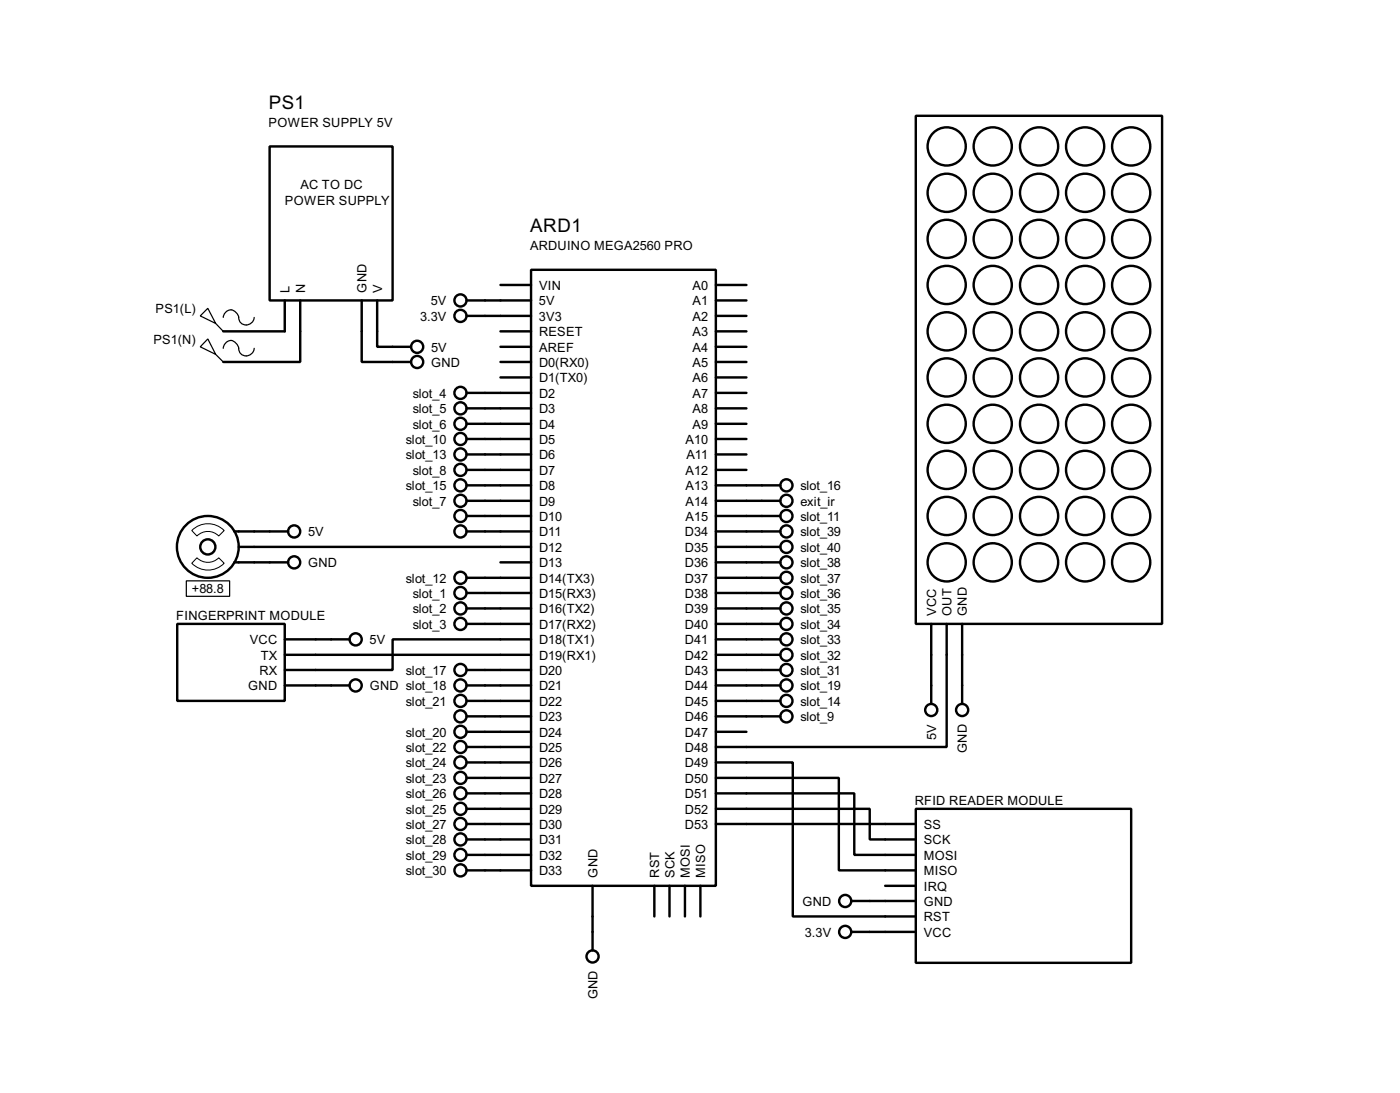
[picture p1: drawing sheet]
<svg xmlns="http://www.w3.org/2000/svg" width="231mm" height="180mm" viewBox="0 0 231 180" stroke-linecap="round" stroke-linejoin="round" font-family="sans-serif">
<g fill="none" stroke="#000" stroke-width=".4">
<path d="M151.2 19.1h40.6v83.8h-40.6zM44.5 24.2h20.3v25.4h-20.3zM47 49.6v5.1h-10.1M49.6 49.6v10.1h-12.7M59.7 49.6v10.1h8.2M62.3 49.6v7.6h5.6M77 49.6h10.7M77 52.1h10.7M82.6 54.7h5.1M82.6 47h5.1M82.6 57.2h5.1M82.6 59.7h5.1"/>
<path d="M87.7 44.5h30.5v101.6h-30.5zM118.2 49.6h5M118.2 54.7h5M118.2 52.1h5M118.2 47h5M118.2 57.2h5M118.2 59.7h5M77 77.5h10.7M77 75h10.7M77 72.4h10.7M77 69.9h10.7M77 67.4h10.7"/>
<path d="M77 64.8h10.7M82.6 62.3h5.1M118.2 77.5h5M118.2 75h5M118.2 72.4h5M118.2 69.9h5M118.2 67.4h5M118.2 64.8h5M118.2 62.3h5M38.7 87.7h8.9M38.7 92.8h8.9M39.4 90.2h48.3"/>
<path d="M77 87.7h10.7M77 97.8h10.7M77 95.3h10.7M77 85.1h10.7M77 82.6h10.7M77 80.1h10.7M82.6 92.8h5.1M118.2 90.2h10.6M118.2 87.7h10.6M118.2 92.8h10.6M118.2 97.8h10.6M118.2 95.3h10.6"/>
<path d="M118.2 85.1h10.6M118.2 82.6h10.6M118.2 80.1h10.6M29.3 102.9h17.7v12.7h-17.7zM47 108h40.7M47 105.5h10.7M47 113.1h10.7M77 113.1h10.7M77 100.4h10.7M77 102.9h10.7M77 118.2h10.7M77 115.6h10.7"/>
<path d="M77 110.5h10.7M87.7 105.5h-22.9v5h-17.8M118.2 108h10.6M118.2 105.5h10.6M118.2 113.1h10.6M118.2 100.4h10.6M118.2 102.9h10.6M118.2 118.2h10.6M118.2 115.6h10.6M118.2 110.5h10.6M153.7 102.9v13.2M156.3 102.9v20.3h-38.1"/>
<path d="M158.8 102.9v13.2M77 135.9h10.7M77 120.7h10.7M77 123.2h10.7M77 128.3h10.7M77 125.8h10.7M77 133.4h10.7M77 130.9h10.7M77 138.5h10.7M118.2 133.4h25.4v5.1h7.6M118.2 130.9h22.8v10.1h10.2M118.2 128.3h20.3v15.3h12.7"/>
<path d="M118.2 125.8h12.7v25.4h20.3M118.2 135.9h33M118.2 120.7h5M151.2 133.4h35.5v25.4h-35.5zM77 141h10.7M77 143.6h10.7M97.8 146.1v10.7M108 146.1v5.1M110.5 146.1v5.1M113.1 146.1v5.1M115.6 146.1v5.1M140.5 148.6h10.7"/>
<path d="M140.5 153.7h10.7M146.1 146.1h5.1"/>
<circle cx="156.2" cy="31.8" r="3.2"/>
<circle cx="156.2" cy="39.4" r="3.2"/>
<circle cx="156.2" cy="24.2" r="3.2"/>
<circle cx="163.8" cy="24.2" r="3.2"/>
<circle cx="163.8" cy="31.8" r="3.2"/>
<circle cx="163.8" cy="39.4" r="3.2"/>
<circle cx="171.5" cy="24.2" r="3.2"/>
<circle cx="171.5" cy="39.4" r="3.2"/>
<circle cx="171.5" cy="31.8" r="3.2"/>
<circle cx="179.1" cy="24.2" r="3.2"/>
<circle cx="179.1" cy="31.8" r="3.2"/>
<circle cx="179.1" cy="39.4" r="3.2"/>
<circle cx="186.7" cy="24.2" r="3.2"/>
<circle cx="186.7" cy="31.8" r="3.2"/>
<circle cx="186.7" cy="39.4" r="3.2"/>
<circle cx="68.8" cy="57.2" r="1"/>
<circle cx="68.8" cy="59.7" r="1"/>
<circle cx="76" cy="49.6" r="1"/>
<circle cx="76" cy="52.1" r="1"/>
<circle cx="156.2" cy="47" r="3.2"/>
<circle cx="156.2" cy="54.7" r="3.2"/>
<circle cx="163.8" cy="54.7" r="3.2"/>
<circle cx="163.8" cy="47" r="3.2"/>
<circle cx="171.5" cy="47" r="3.2"/>
<circle cx="171.5" cy="54.7" r="3.2"/>
<circle cx="179.1" cy="54.7" r="3.2"/>
<circle cx="179.1" cy="47" r="3.2"/>
<circle cx="186.7" cy="54.7" r="3.2"/>
<circle cx="186.7" cy="47" r="3.2"/>
<circle cx="76" cy="67.4" r="1"/>
<circle cx="76" cy="64.8" r="1"/>
<circle cx="76" cy="75" r="1"/>
<circle cx="76" cy="72.4" r="1"/>
<circle cx="76" cy="77.5" r="1"/>
<circle cx="76" cy="69.9" r="1"/>
<circle cx="156.2" cy="77.5" r="3.2"/>
<circle cx="156.2" cy="69.9" r="3.2"/>
<circle cx="156.2" cy="62.3" r="3.2"/>
<circle cx="163.8" cy="77.5" r="3.2"/>
<circle cx="163.8" cy="69.9" r="3.2"/>
<circle cx="163.8" cy="62.3" r="3.2"/>
<circle cx="171.5" cy="77.5" r="3.2"/>
<circle cx="171.5" cy="62.3" r="3.2"/>
<circle cx="171.5" cy="69.9" r="3.2"/>
<circle cx="179.1" cy="77.5" r="3.2"/>
<circle cx="179.1" cy="62.3" r="3.2"/>
<circle cx="179.1" cy="69.9" r="3.2"/>
<circle cx="186.7" cy="77.5" r="3.2"/>
<circle cx="186.7" cy="62.3" r="3.2"/>
<circle cx="186.7" cy="69.9" r="3.2"/>
<circle cx="34.3" cy="90.2" r="5.1"/>
<circle cx="34.3" cy="90.2" r="1.25"/>
<circle cx="48.5" cy="87.7" r="1"/>
<circle cx="48.5" cy="92.8" r="1"/>
<circle cx="76" cy="95.3" r="1"/>
<circle cx="76" cy="82.6" r="1"/>
<circle cx="76" cy="87.7" r="1"/>
<circle cx="76" cy="97.8" r="1"/>
<circle cx="76" cy="80.1" r="1"/>
<circle cx="76" cy="85.1" r="1"/>
<circle cx="129.8" cy="97.8" r="1"/>
<circle cx="129.8" cy="85.1" r="1"/>
<circle cx="129.8" cy="95.3" r="1"/>
<circle cx="129.8" cy="87.7" r="1"/>
<circle cx="129.8" cy="82.6" r="1"/>
<circle cx="129.8" cy="90.2" r="1"/>
<circle cx="129.8" cy="92.8" r="1"/>
<circle cx="129.8" cy="80.1" r="1"/>
<circle cx="156.2" cy="92.8" r="3.2"/>
<circle cx="156.2" cy="85.1" r="3.2"/>
<circle cx="163.8" cy="85.1" r="3.2"/>
<circle cx="163.8" cy="92.8" r="3.2"/>
<circle cx="171.5" cy="85.1" r="3.2"/>
<circle cx="171.5" cy="92.8" r="3.2"/>
<circle cx="179.1" cy="92.8" r="3.2"/>
<circle cx="179.1" cy="85.1" r="3.2"/>
<circle cx="186.7" cy="92.8" r="3.2"/>
<circle cx="186.7" cy="85.1" r="3.2"/>
<circle cx="58.7" cy="105.5" r="1"/>
<circle cx="58.7" cy="113.1" r="1"/>
<circle cx="76" cy="118.2" r="1"/>
<circle cx="76" cy="115.6" r="1"/>
<circle cx="76" cy="110.5" r="1"/>
<circle cx="76" cy="102.9" r="1"/>
<circle cx="76" cy="113.1" r="1"/>
<circle cx="76" cy="100.4" r="1"/>
<circle cx="129.8" cy="110.5" r="1"/>
<circle cx="129.8" cy="108" r="1"/>
<circle cx="129.8" cy="113.1" r="1"/>
<circle cx="129.8" cy="118.2" r="1"/>
<circle cx="129.8" cy="115.6" r="1"/>
<circle cx="129.8" cy="105.5" r="1"/>
<circle cx="129.8" cy="102.9" r="1"/>
<circle cx="129.8" cy="100.4" r="1"/>
<circle cx="153.7" cy="117.1" r="1"/>
<circle cx="158.8" cy="117.1" r="1"/>
<circle cx="76" cy="128.3" r="1"/>
<circle cx="76" cy="120.7" r="1"/>
<circle cx="76" cy="138.5" r="1"/>
<circle cx="76" cy="130.9" r="1"/>
<circle cx="76" cy="135.9" r="1"/>
<circle cx="76" cy="133.4" r="1"/>
<circle cx="76" cy="123.2" r="1"/>
<circle cx="76" cy="125.8" r="1"/>
<circle cx="76" cy="143.6" r="1"/>
<circle cx="76" cy="141" r="1"/>
<circle cx="97.8" cy="157.8" r="1"/>
<circle cx="139.5" cy="153.7" r="1"/>
<circle cx="139.5" cy="148.6" r="1"/>
</g>
<path d="M33.1 52.1l1.2-1.2 1.3 2.5zM34.3 55.9l1.3 2.6-2.5-1.3zM35.6 53.4l1.3 1.3M35.6 58.5l1.3 1.2M36.9 52.4a1.26 1.26 0 0 1 1-1.3 1.26 1.26 0 0 1 1.4 .9 1.57 1.57 0 0 0 .9 1.5 1.35 1.35 0 0 0 1.8-1.1M36.9 57.5a1.25 1.25 0 0 1 1-1.3 1.25 1.25 0 0 1 1.4 .9 1.57 1.57 0 0 0 .9 1.5 1.35 1.35 0 0 0 1.8-1.1M30.8 95.8h7.1v2.6h-7.1z" fill="none" stroke="#000" stroke-width=".2"/>
<path d="M31.7 87.5a3.7 3.7 0 0 1 5.3 0l-.9 .9a2.53 2.53 0 0 0-3.6 0zM32.5 92a2.54 2.54 0 0 0 3.6 0l.9 .9a3.7 3.7 0 0 1-5.3 0z" fill="none" stroke="#000" stroke-width=".17"/>
<g font-size="3.5">
<text x="44.4" y="18">PS1</text>
<text x="87.5" y="38.3">ARD1</text>
</g>
<g font-size="2.4">
<text x="44.3" y="20.9">POWER SUPPLY 5V</text>
<text x="47" y="33.8">POWER SUPPLY</text>
<text x="49.6" y="31.2">AC TO DC</text>
<text x="87.5" y="41.2">ARDUINO MEGA2560 PRO</text>
<text x="89" y="47.8">VIN</text>
<text x="114.3" y="47.8">A0</text>
<text x="25.7" y="51.7">PS1(L)</text>
<text x="47.8" y="48.3" transform="rotate(-90 47.8 48.3)">L</text>
<text x="50.4" y="48.3" transform="rotate(-90 50.4 48.3)">N</text>
<text x="60.5" y="48.3" transform="rotate(-90 60.5 48.3)">GND</text>
<text x="63.1" y="48.3" transform="rotate(-90 63.1 48.3)">V</text>
<text x="69.4" y="52.9">3.3V</text>
<text x="71.1" y="50.4">5V</text>
<text x="89" y="50.4">5V</text>
<text x="89" y="52.9">3V3</text>
<text x="114.3" y="50.4">A1</text>
<text x="114.3" y="52.9">A2</text>
<text x="25.3" y="56.7">PS1(N)</text>
<text x="71.2" y="58">5V</text>
<text x="89" y="55.4">RESET</text>
<text x="89" y="58">AREF</text>
<text x="114.3" y="55.4">A3</text>
<text x="114.3" y="58">A4</text>
<text x="68.2" y="65.6">slot_4</text>
<text x="71.2" y="60.5">GND</text>
<text x="89" y="60.5">D0(RX0)</text>
<text x="89" y="63.1">D1(TX0)</text>
<text x="89" y="65.6">D2</text>
<text x="114.3" y="60.5">A5</text>
<text x="114.3" y="63.1">A6</text>
<text x="114.3" y="65.6">A7</text>
<text x="68.2" y="70.7">slot_6</text>
<text x="68.2" y="68.1">slot_5</text>
<text x="89" y="68.1">D3</text>
<text x="89" y="70.7">D4</text>
<text x="114.3" y="68.1">A8</text>
<text x="114.3" y="70.7">A9</text>
<text x="67" y="75.8">slot_13</text>
<text x="67" y="73.2">slot_10</text>
<text x="89" y="73.2">D5</text>
<text x="89" y="75.8">D6</text>
<text x="113.1" y="73.2">A10</text>
<text x="113.3" y="75.8">A11</text>
<text x="67" y="80.8">slot_15</text>
<text x="68.2" y="83.4">slot_7</text>
<text x="68.2" y="78.3">slot_8</text>
<text x="89" y="78.3">D7</text>
<text x="89" y="80.8">D8</text>
<text x="89" y="83.4">D9</text>
<text x="113.1" y="78.3">A12</text>
<text x="113.1" y="80.8">A13</text>
<text x="113.1" y="83.4">A14</text>
<text x="132.1" y="80.8">slot_16</text>
<text x="132.1" y="83.4">exit_ir</text>
<text x="50.9" y="88.5">5V</text>
<text x="89" y="85.9">D10</text>
<text x="89" y="88.5">D11</text>
<text x="113" y="88.5">D34</text>
<text x="113.1" y="85.9">A15</text>
<text x="132.1" y="85.9">slot_11</text>
<text x="132.1" y="88.5">slot_39</text>
<text x="50.9" y="93.6">GND</text>
<text x="89" y="91">D12</text>
<text x="89" y="93.6">D13</text>
<text x="113" y="91">D35</text>
<text x="113" y="93.6">D36</text>
<text x="132.1" y="93.6">slot_38</text>
<text x="132.1" y="91">slot_40</text>
<text x="31.7" y="97.9">+88.8</text>
<text x="67" y="96.1">slot_12</text>
<text x="68.2" y="98.6">slot_1</text>
<text x="68.2" y="101.2">slot_2</text>
<text x="89" y="96.1">D14(TX3)</text>
<text x="89" y="98.6">D15(RX3)</text>
<text x="89" y="101.2">D16(TX2)</text>
<text x="113" y="96.1">D37</text>
<text x="113" y="98.6">D38</text>
<text x="113" y="101.2">D39</text>
<text x="132.1" y="101.2">slot_35</text>
<text x="132.1" y="98.6">slot_36</text>
<text x="132.1" y="96.1">slot_37</text>
<text x="154.5" y="101.6" transform="rotate(-90 154.5 101.6)">VCC</text>
<text x="157.1" y="101.6" transform="rotate(-90 157.1 101.6)">OUT</text>
<text x="159.6" y="101.6" transform="rotate(-90 159.6 101.6)">GND</text>
<text x="29.1" y="102.3">FINGERPRINT MODULE</text>
<text x="41.2" y="106.3">VCC</text>
<text x="61" y="106.3">5V</text>
<text x="68.2" y="103.7">slot_3</text>
<text x="89" y="103.7">D17(RX2)</text>
<text x="89" y="106.3">D18(TX1)</text>
<text x="113" y="103.7">D40</text>
<text x="113" y="106.3">D41</text>
<text x="132.1" y="106.3">slot_33</text>
<text x="132.1" y="103.7">slot_34</text>
<text x="41" y="113.9">GND</text>
<text x="42.8" y="111.3">RX</text>
<text x="43" y="108.8">TX</text>
<text x="61" y="113.9">GND slot_18</text>
<text x="67" y="111.3">slot_17</text>
<text x="89" y="108.8">D19(RX1)</text>
<text x="89" y="111.3">D20</text>
<text x="89" y="113.9">D21</text>
<text x="113" y="108.8">D42</text>
<text x="113" y="111.3">D43</text>
<text x="113" y="113.9">D44</text>
<text x="132.1" y="113.9">slot_19</text>
<text x="132.1" y="111.3">slot_31</text>
<text x="132.1" y="108.8">slot_32</text>
<text x="67" y="116.4">slot_21</text>
<text x="89" y="116.4">D22</text>
<text x="89" y="119">D23</text>
<text x="113" y="116.4">D45</text>
<text x="113" y="119">D46</text>
<text x="132.1" y="119">slot_9</text>
<text x="132.1" y="116.4">slot_14</text>
<text x="67" y="121.5">slot_20</text>
<text x="67" y="124">slot_22</text>
<text x="89" y="121.5">D24</text>
<text x="89" y="124">D25</text>
<text x="113" y="121.5">D47</text>
<text x="113" y="124">D48</text>
<text x="154.5" y="122" transform="rotate(-90 154.5 122)">5V</text>
<text x="159.6" y="124.2" transform="rotate(-90 159.6 124.2)">GND</text>
<text x="67" y="129.1">slot_23</text>
<text x="67" y="126.6">slot_24</text>
<text x="67" y="131.7">slot_26</text>
<text x="89" y="126.6">D26</text>
<text x="89" y="129.1">D27</text>
<text x="89" y="131.7">D28</text>
<text x="113" y="126.6">D49</text>
<text x="113" y="129.1">D50</text>
<text x="113" y="131.7">D51</text>
<text x="67" y="134.2">slot_25</text>
<text x="67" y="136.7">slot_27</text>
<text x="89" y="134.2">D29</text>
<text x="89" y="136.7">D30</text>
<text x="113" y="134.2">D52</text>
<text x="113" y="136.7">D53</text>
<text x="151" y="132.8">RFID READER MODULE</text>
<text x="152.5" y="136.7">SS</text>
<text x="67" y="139.3">slot_28</text>
<text x="67" y="141.8">slot_29</text>
<text x="89" y="139.3">D31</text>
<text x="89" y="141.8">D32</text>
<text x="152.5" y="139.3">SCK</text>
<text x="152.5" y="141.8">MOSI</text>
<text x="67" y="144.4">slot_30</text>
<text x="89" y="144.4">D33</text>
<text x="98.6" y="144.8" transform="rotate(-90 98.6 144.8)">GND</text>
<text x="108.8" y="144.8" transform="rotate(-90 108.8 144.8)">RST</text>
<text x="111.3" y="144.8" transform="rotate(-90 111.3 144.8)">SCK</text>
<text x="113.9" y="144.8" transform="rotate(-90 113.9 144.8)">MOSI</text>
<text x="116.4" y="144.8" transform="rotate(-90 116.4 144.8)">MISO</text>
<text x="132.4" y="149.4">GND</text>
<text x="152.5" y="144.4">MISO</text>
<text x="152.5" y="146.9">IRQ</text>
<text x="152.5" y="149.4">GND</text>
<text x="132.9" y="154.5">3.3V</text>
<text x="152.5" y="152">RST</text>
<text x="152.5" y="154.5">VCC</text>
<text x="98.6" y="164.8" transform="rotate(-90 98.6 164.8)">GND</text>
</g>
</svg>
